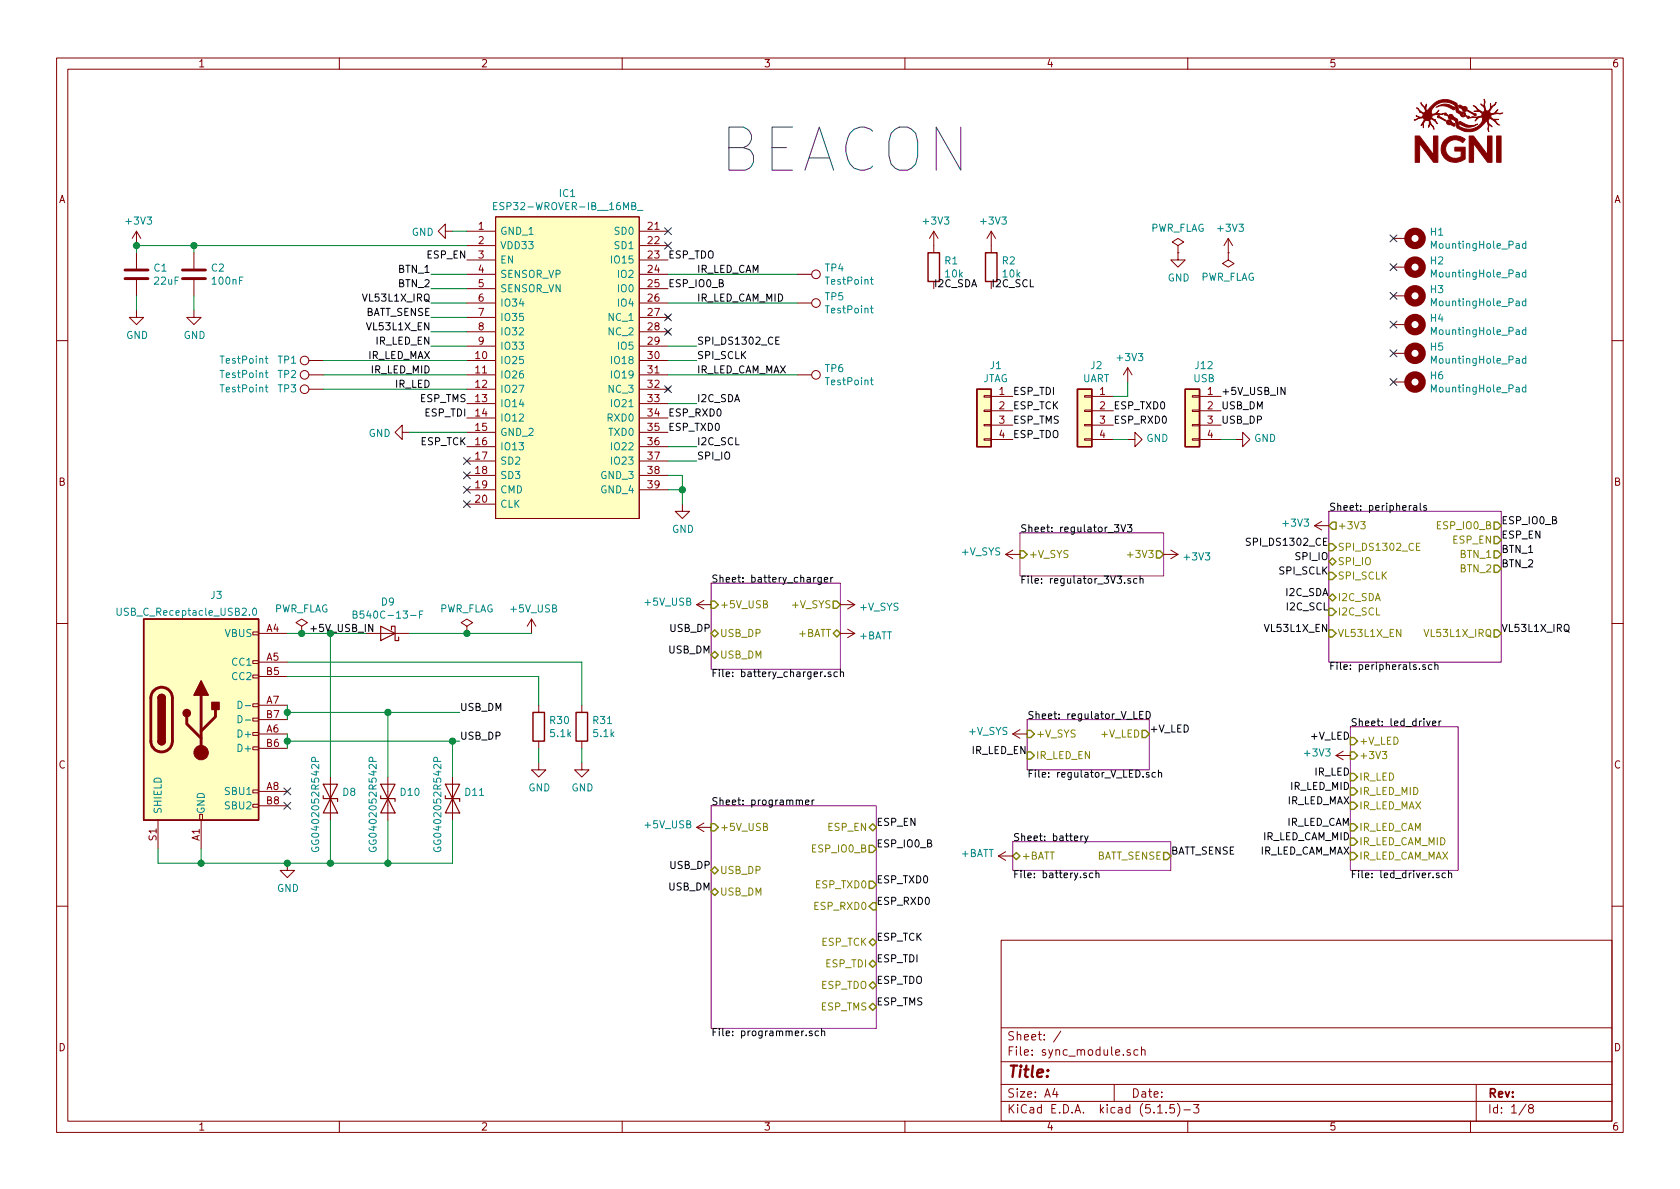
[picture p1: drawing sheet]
EESchema Schematic File Version 4
EELAYER 30 0
EELAYER END
$Descr A4 11693 8268
encoding utf-8
Sheet 1 8
Title ""
Date ""
Rev ""
Comp ""
Comment1 ""
Comment2 ""
Comment3 ""
Comment4 ""
$EndDescr
$Comp
L Connector:USB_C_Receptacle_USB2.0 J3
U 1 1
P 1400 5000
F 0 "J3" H 1507 5867 50  0000 C CNN
F 1 "USB_C_Receptacle_USB2.0" H 1300 5750 50  0000 C CNN
F 2 "my_library:USB_C_Receptacle_HIROSE_CX90M-16P" H 1550 5000 50  0001 C CNN
F 3 "https://www.usb.org/sites/default/files/documents/usb_type-c.zip" H 1550 5000 50  0001 C CNN
	1    1400 5000
	1    0    0    -1  
$EndComp
$Comp
L Device:D_Schottky D9
U 1 1
P 2700 4400
F 0 "D9" H 2700 4184 50  0000 C CNN
F 1 "B540C-13-F" H 2700 4275 50  0000 C CNN
F 2 "Diode_SMD:D_SMC" H 2700 4400 50  0001 C CNN
F 3 "~" H 2700 4400 50  0001 C CNN
	1    2700 4400
	-1   0    0    1   
$EndComp
$Comp
L Device:D_TVS D8
U 1 1
P 2300 5550
F 0 "D8" V 2254 5629 50  0000 L CNN
F 1 "GG0402052R542P" H 2000 5450 50  0000 L CNN
F 2 "Diode_SMD:D_0402_1005Metric" H 2300 5550 50  0001 C CNN
F 3 "~" H 2300 5550 50  0001 C CNN
	1    2300 5550
	0    1    1    0   
$EndComp
$Comp
L Device:D_TVS D10
U 1 1
P 2700 5550
F 0 "D10" V 2654 5629 50  0000 L CNN
F 1 "GG0402052R542P" H 2400 5450 50  0000 L CNN
F 2 "Diode_SMD:D_0402_1005Metric" H 2700 5550 50  0001 C CNN
F 3 "~" H 2700 5550 50  0001 C CNN
	1    2700 5550
	0    1    1    0   
$EndComp
$Comp
L Device:D_TVS D11
U 1 1
P 3150 5550
F 0 "D11" V 3104 5629 50  0000 L CNN
F 1 "GG0402052R542P" H 2850 5450 50  0000 L CNN
F 2 "Diode_SMD:D_0402_1005Metric" H 3150 5550 50  0001 C CNN
F 3 "~" H 3150 5550 50  0001 C CNN
	1    3150 5550
	0    1    1    0   
$EndComp
NoConn ~ 2000 5500
NoConn ~ 2000 5600
Wire Wire Line
	2000 5000 2000 4950
Connection ~ 2000 4950
Wire Wire Line
	2000 4950 2000 4900
Wire Wire Line
	2850 4400 3250 4400
Wire Wire Line
	2000 5100 2000 5150
Wire Wire Line
	2000 5150 3150 5150
Connection ~ 2000 5150
Wire Wire Line
	2000 5150 2000 5200
Wire Wire Line
	3150 5400 3150 5150
Connection ~ 3150 5150
Wire Wire Line
	3150 5150 3200 5150
Wire Wire Line
	1400 5900 1400 6000
Wire Wire Line
	1400 6000 2000 6000
Wire Wire Line
	3150 6000 3150 5700
Wire Wire Line
	2700 5700 2700 6000
Connection ~ 2700 6000
Wire Wire Line
	2700 6000 3150 6000
Wire Wire Line
	2300 5700 2300 6000
Connection ~ 2300 6000
Wire Wire Line
	2300 6000 2700 6000
$Comp
L power:GND #PWR054
U 1 1
P 2000 6000
F 0 "#PWR054" H 2000 5750 50  0001 C CNN
F 1 "GND" H 2005 5827 50  0000 C CNN
F 2 "" H 2000 6000 50  0001 C CNN
F 3 "" H 2000 6000 50  0001 C CNN
	1    2000 6000
	1    0    0    -1  
$EndComp
Connection ~ 2000 6000
Wire Wire Line
	2000 6000 2300 6000
Text Label 3200 5150 0    50   ~ 0
USB_DP
Text Label 3200 4950 0    50   ~ 0
USB_DM
Wire Wire Line
	1100 5900 1100 6000
Wire Wire Line
	1100 6000 1400 6000
Connection ~ 1400 6000
$Comp
L Device:R R30
U 1 1
P 3750 5050
F 0 "R30" H 3820 5096 50  0000 L CNN
F 1 "5.1k" H 3820 5005 50  0000 L CNN
F 2 "Resistor_SMD:R_0603_1608Metric_Pad1.05x0.95mm_HandSolder" V 3680 5050 50  0001 C CNN
F 3 "~" H 3750 5050 50  0001 C CNN
	1    3750 5050
	1    0    0    -1  
$EndComp
$Comp
L Device:R R31
U 1 1
P 4050 5050
F 0 "R31" H 4120 5096 50  0000 L CNN
F 1 "5.1k" H 4120 5005 50  0000 L CNN
F 2 "Resistor_SMD:R_0603_1608Metric_Pad1.05x0.95mm_HandSolder" V 3980 5050 50  0001 C CNN
F 3 "~" H 4050 5050 50  0001 C CNN
	1    4050 5050
	1    0    0    -1  
$EndComp
$Comp
L power:GND #PWR060
U 1 1
P 3750 5300
F 0 "#PWR060" H 3750 5050 50  0001 C CNN
F 1 "GND" H 3755 5127 50  0000 C CNN
F 2 "" H 3750 5300 50  0001 C CNN
F 3 "" H 3750 5300 50  0001 C CNN
	1    3750 5300
	1    0    0    -1  
$EndComp
$Comp
L power:GND #PWR061
U 1 1
P 4050 5300
F 0 "#PWR061" H 4050 5050 50  0001 C CNN
F 1 "GND" H 4055 5127 50  0000 C CNN
F 2 "" H 4050 5300 50  0001 C CNN
F 3 "" H 4050 5300 50  0001 C CNN
	1    4050 5300
	1    0    0    -1  
$EndComp
Wire Wire Line
	3750 5300 3750 5200
Wire Wire Line
	4050 5300 4050 5200
Wire Wire Line
	3750 4900 3750 4700
Wire Wire Line
	3750 4700 2000 4700
Wire Wire Line
	2000 4600 4050 4600
Wire Wire Line
	4050 4600 4050 4900
$Comp
L Device:R R1
U 1 1
P 6500 1850
F 0 "R1" H 6570 1896 50  0000 L CNN
F 1 "10k" H 6570 1805 50  0000 L CNN
F 2 "Resistor_SMD:R_0603_1608Metric_Pad1.05x0.95mm_HandSolder" V 6430 1850 50  0001 C CNN
F 3 "~" H 6500 1850 50  0001 C CNN
	1    6500 1850
	1    0    0    -1  
$EndComp
$Comp
L Device:R R2
U 1 1
P 6900 1850
F 0 "R2" H 6970 1896 50  0000 L CNN
F 1 "10k" H 6970 1805 50  0000 L CNN
F 2 "Resistor_SMD:R_0603_1608Metric_Pad1.05x0.95mm_HandSolder" V 6830 1850 50  0001 C CNN
F 3 "~" H 6900 1850 50  0001 C CNN
	1    6900 1850
	1    0    0    -1  
$EndComp
Text Label 6500 2000 0    50   ~ 0
I2C_SDA
Text Label 6900 2000 0    50   ~ 0
I2C_SCL
$Comp
L power:+5V_USB #PWR059
U 1 1
P 3700 4400
F 0 "#PWR059" H 3700 4250 50  0001 C CNN
F 1 "+5V_USB" H 3715 4573 50  0000 C CNN
F 2 "" H 3700 4400 50  0001 C CNN
F 3 "" H 3700 4400 50  0001 C CNN
	1    3700 4400
	1    0    0    -1  
$EndComp
$Comp
L SamacSys_Parts:ESP32-WROVER-IB__16MB_ IC1
U 1 1
P 3250 1600
F 0 "IC1" H 3950 1865 50  0000 C CNN
F 1 "ESP32-WROVER-IB__16MB_" H 3950 1774 50  0000 C CNN
F 2 "SamacSys_Parts:ESP32WROVERIB16MB" H 4500 1700 50  0001 L CNN
F 3 "https://componentsearchengine.com/Datasheets/1/ESP32-WROVER-IB (16MB).pdf" H 4500 1600 50  0001 L CNN
F 4 "WiFi Modules (802.11) SMD MODULE, 3.3VESP32-DOWD, 16Mb Flash, EXT IPEX ANT; M213DH2864UC3Q0" H 4500 1500 50  0001 L CNN "Description"
F 5 "3.4" H 4500 1400 50  0001 L CNN "Height"
F 6 "356-ESP32WROIB(16MB)" H 4500 1300 50  0001 L CNN "Mouser Part Number"
F 7 "https://www.mouser.com/Search/Refine.aspx?Keyword=356-ESP32WROIB%2816MB%29" H 4500 1200 50  0001 L CNN "Mouser Price/Stock"
F 8 "Espressif Systems" H 4500 1100 50  0001 L CNN "Manufacturer_Name"
F 9 "ESP32-WROVER-IB (16MB)" H 4500 1000 50  0001 L CNN "Manufacturer_Part_Number"
	1    3250 1600
	1    0    0    -1  
$EndComp
NoConn ~ 3250 3200
NoConn ~ 3250 3300
NoConn ~ 3250 3400
NoConn ~ 3250 3500
NoConn ~ 4650 1600
NoConn ~ 4650 1700
NoConn ~ 4650 2200
NoConn ~ 4650 2300
NoConn ~ 4650 2700
Text Label 3250 1800 2    50   ~ 0
ESP_EN
$Comp
L Device:C C2
U 1 1
P 1350 1900
F 0 "C2" H 1465 1946 50  0000 L CNN
F 1 "100nF" H 1465 1855 50  0000 L CNN
F 2 "Capacitor_SMD:C_0603_1608Metric_Pad1.05x0.95mm_HandSolder" H 1388 1750 50  0001 C CNN
F 3 "~" H 1350 1900 50  0001 C CNN
	1    1350 1900
	1    0    0    -1  
$EndComp
$Comp
L Device:C C1
U 1 1
P 950 1900
F 0 "C1" H 1065 1946 50  0000 L CNN
F 1 "22uF" H 1065 1855 50  0000 L CNN
F 2 "Capacitor_SMD:C_0805_2012Metric_Pad1.15x1.40mm_HandSolder" H 988 1750 50  0001 C CNN
F 3 "~" H 950 1900 50  0001 C CNN
	1    950  1900
	1    0    0    -1  
$EndComp
Wire Wire Line
	950  1750 950  1700
Wire Wire Line
	950  1700 1350 1700
Wire Wire Line
	1350 1750 1350 1700
Connection ~ 1350 1700
$Comp
L power:GND #PWR04
U 1 1
P 950 2150
F 0 "#PWR04" H 950 1900 50  0001 C CNN
F 1 "GND" H 955 1977 50  0000 C CNN
F 2 "" H 950 2150 50  0001 C CNN
F 3 "" H 950 2150 50  0001 C CNN
	1    950  2150
	1    0    0    -1  
$EndComp
$Comp
L power:GND #PWR05
U 1 1
P 1350 2150
F 0 "#PWR05" H 1350 1900 50  0001 C CNN
F 1 "GND" H 1355 1977 50  0000 C CNN
F 2 "" H 1350 2150 50  0001 C CNN
F 3 "" H 1350 2150 50  0001 C CNN
	1    1350 2150
	1    0    0    -1  
$EndComp
$Comp
L power:GND #PWR08
U 1 1
P 4750 3500
F 0 "#PWR08" H 4750 3250 50  0001 C CNN
F 1 "GND" H 4755 3327 50  0000 C CNN
F 2 "" H 4750 3500 50  0001 C CNN
F 3 "" H 4750 3500 50  0001 C CNN
	1    4750 3500
	1    0    0    -1  
$EndComp
$Comp
L power:GND #PWR07
U 1 1
P 3150 1600
F 0 "#PWR07" H 3150 1350 50  0001 C CNN
F 1 "GND" V 3155 1472 50  0000 R CNN
F 2 "" H 3150 1600 50  0001 C CNN
F 3 "" H 3150 1600 50  0001 C CNN
	1    3150 1600
	0    1    1    0   
$EndComp
Wire Wire Line
	3150 1600 3250 1600
Wire Wire Line
	1350 2150 1350 2050
Wire Wire Line
	950  2150 950  2050
Wire Wire Line
	4650 3400 4750 3400
Wire Wire Line
	4750 3400 4750 3500
Wire Wire Line
	4650 3300 4750 3300
Wire Wire Line
	4750 3300 4750 3400
Connection ~ 4750 3400
Text Label 4650 2900 0    50   ~ 0
ESP_RXD0
Text Label 4650 3000 0    50   ~ 0
ESP_TXD0
Text Label 4650 2000 0    50   ~ 0
ESP_IO0_B
Text Label 3250 2800 2    50   ~ 0
ESP_TMS
Text Label 3250 2900 2    50   ~ 0
ESP_TDI
Text Label 3250 3100 2    50   ~ 0
ESP_TCK
Text Label 4650 1800 0    50   ~ 0
ESP_TDO
$Comp
L Connector_Generic:Conn_01x04 J1
U 1 1
P 6850 2850
F 0 "J1" H 6768 3167 50  0000 C CNN
F 1 "JTAG" H 6768 3076 50  0000 C CNN
F 2 "Connector_PinHeader_2.54mm:PinHeader_1x04_P2.54mm_Vertical" H 6850 2850 50  0001 C CNN
F 3 "~" H 6850 2850 50  0001 C CNN
	1    6850 2850
	-1   0    0    -1  
$EndComp
$Comp
L Connector_Generic:Conn_01x04 J2
U 1 1
P 7550 2850
F 0 "J2" H 7468 3167 50  0000 C CNN
F 1 "UART" H 7468 3076 50  0000 C CNN
F 2 "Connector_PinHeader_2.54mm:PinHeader_1x04_P2.54mm_Vertical" H 7550 2850 50  0001 C CNN
F 3 "~" H 7550 2850 50  0001 C CNN
	1    7550 2850
	-1   0    0    -1  
$EndComp
$Comp
L power:+3V3 #PWR03
U 1 1
P 950 1700
F 0 "#PWR03" H 950 1550 50  0001 C CNN
F 1 "+3V3" H 965 1873 50  0000 C CNN
F 2 "" H 950 1700 50  0001 C CNN
F 3 "" H 950 1700 50  0001 C CNN
	1    950  1700
	1    0    0    -1  
$EndComp
Connection ~ 950  1700
$Comp
L power:+3V3 #PWR01
U 1 1
P 7850 2650
F 0 "#PWR01" H 7850 2500 50  0001 C CNN
F 1 "+3V3" H 7865 2823 50  0000 C CNN
F 2 "" H 7850 2650 50  0001 C CNN
F 3 "" H 7850 2650 50  0001 C CNN
	1    7850 2650
	1    0    0    -1  
$EndComp
Text Label 7750 2850 0    50   ~ 0
ESP_TXD0
Wire Wire Line
	7850 3050 7750 3050
Wire Wire Line
	7750 2750 7850 2750
Wire Wire Line
	7850 2750 7850 2650
Text Label 7750 2950 0    50   ~ 0
ESP_RXD0
Text Label 7050 3050 0    50   ~ 0
ESP_TDO
Text Label 3000 2300 2    50   ~ 0
VL53L1X_EN
Text Label 3000 2100 2    50   ~ 0
VL53L1X_IRQ
Text Label 4850 2400 0    50   ~ 0
SPI_DS1302_CE
Text Label 4850 3200 0    50   ~ 0
SPI_IO
Text Label 4850 2500 0    50   ~ 0
SPI_SCLK
Text Label 3000 2400 2    50   ~ 0
IR_LED_EN
Text Label 3000 2700 2    50   ~ 0
IR_LED
Text Label 3000 2600 2    50   ~ 0
IR_LED_MID
Text Label 3000 2500 2    50   ~ 0
IR_LED_MAX
$Comp
L power:GND #PWR06
U 1 1
P 2850 3000
F 0 "#PWR06" H 2850 2750 50  0001 C CNN
F 1 "GND" V 2855 2872 50  0000 R CNN
F 2 "" H 2850 3000 50  0001 C CNN
F 3 "" H 2850 3000 50  0001 C CNN
	1    2850 3000
	0    1    1    0   
$EndComp
Wire Wire Line
	3250 3000 2850 3000
$Comp
L power:+3V3 #PWR09
U 1 1
P 6500 1700
F 0 "#PWR09" H 6500 1550 50  0001 C CNN
F 1 "+3V3" H 6515 1873 50  0000 C CNN
F 2 "" H 6500 1700 50  0001 C CNN
F 3 "" H 6500 1700 50  0001 C CNN
	1    6500 1700
	1    0    0    -1  
$EndComp
$Comp
L power:+3V3 #PWR010
U 1 1
P 6900 1700
F 0 "#PWR010" H 6900 1550 50  0001 C CNN
F 1 "+3V3" H 6915 1873 50  0000 C CNN
F 2 "" H 6900 1700 50  0001 C CNN
F 3 "" H 6900 1700 50  0001 C CNN
	1    6900 1700
	1    0    0    -1  
$EndComp
Wire Wire Line
	4650 2400 4850 2400
Wire Wire Line
	4650 2500 4850 2500
Wire Wire Line
	4650 2800 4850 2800
Wire Wire Line
	4650 3100 4850 3100
Wire Wire Line
	4650 3200 4850 3200
Text Label 4850 2800 0    50   ~ 0
I2C_SDA
Text Label 4850 3100 0    50   ~ 0
I2C_SCL
$Comp
L power:PWR_FLAG #FLG07
U 1 1
P 3250 4400
F 0 "#FLG07" H 3250 4475 50  0001 C CNN
F 1 "PWR_FLAG" H 3250 4573 50  0000 C CNN
F 2 "" H 3250 4400 50  0001 C CNN
F 3 "~" H 3250 4400 50  0001 C CNN
	1    3250 4400
	1    0    0    -1  
$EndComp
Connection ~ 3250 4400
Wire Wire Line
	3250 4400 3700 4400
$Comp
L power:PWR_FLAG #FLG06
U 1 1
P 2100 4400
F 0 "#FLG06" H 2100 4475 50  0001 C CNN
F 1 "PWR_FLAG" H 2100 4573 50  0000 C CNN
F 2 "" H 2100 4400 50  0001 C CNN
F 3 "~" H 2100 4400 50  0001 C CNN
	1    2100 4400
	1    0    0    -1  
$EndComp
Connection ~ 2100 4400
$Comp
L power:PWR_FLAG #FLG03
U 1 1
P 8200 1750
F 0 "#FLG03" H 8200 1825 50  0001 C CNN
F 1 "PWR_FLAG" H 8200 1923 50  0000 C CNN
F 2 "" H 8200 1750 50  0001 C CNN
F 3 "~" H 8200 1750 50  0001 C CNN
	1    8200 1750
	1    0    0    -1  
$EndComp
$Comp
L power:GND #PWR044
U 1 1
P 8200 1750
F 0 "#PWR044" H 8200 1500 50  0001 C CNN
F 1 "GND" H 8205 1577 50  0000 C CNN
F 2 "" H 8200 1750 50  0001 C CNN
F 3 "" H 8200 1750 50  0001 C CNN
	1    8200 1750
	1    0    0    -1  
$EndComp
$Comp
L power:+3V3 #PWR045
U 1 1
P 8550 1750
F 0 "#PWR045" H 8550 1600 50  0001 C CNN
F 1 "+3V3" H 8565 1923 50  0000 C CNN
F 2 "" H 8550 1750 50  0001 C CNN
F 3 "" H 8550 1750 50  0001 C CNN
	1    8550 1750
	1    0    0    -1  
$EndComp
$Comp
L power:PWR_FLAG #FLG04
U 1 1
P 8550 1750
F 0 "#FLG04" H 8550 1825 50  0001 C CNN
F 1 "PWR_FLAG" H 8550 1923 50  0000 C CNN
F 2 "" H 8550 1750 50  0001 C CNN
F 3 "~" H 8550 1750 50  0001 C CNN
	1    8550 1750
	-1   0    0    1   
$EndComp
Wire Wire Line
	3250 2400 3000 2400
Text Label 3000 2200 2    50   ~ 0
BATT_SENSE
Wire Wire Line
	3250 2200 3000 2200
Wire Wire Line
	3250 2100 3000 2100
Wire Wire Line
	3250 2300 3000 2300
Wire Wire Line
	1350 1700 3250 1700
Wire Wire Line
	3000 2000 3250 2000
Wire Wire Line
	3000 1900 3250 1900
Text Label 4850 1900 0    50   ~ 0
IR_LED_CAM
Text Label 4850 2100 0    50   ~ 0
IR_LED_CAM_MID
Text Label 4850 2600 0    50   ~ 0
IR_LED_CAM_MAX
$Comp
L Connector_Generic:Conn_01x04 J12
U 1 1
P 8300 2850
F 0 "J12" H 8218 3167 50  0000 C CNN
F 1 "USB" H 8218 3076 50  0000 C CNN
F 2 "Connector_PinHeader_2.54mm:PinHeader_1x04_P2.54mm_Vertical" H 8300 2850 50  0001 C CNN
F 3 "~" H 8300 2850 50  0001 C CNN
	1    8300 2850
	-1   0    0    -1  
$EndComp
$Comp
L power:GND #PWR0112
U 1 1
P 8600 3050
F 0 "#PWR0112" H 8600 2800 50  0001 C CNN
F 1 "GND" V 8605 2922 50  0000 R CNN
F 2 "" H 8600 3050 50  0001 C CNN
F 3 "" H 8600 3050 50  0001 C CNN
	1    8600 3050
	0    -1   -1   0   
$EndComp
Wire Wire Line
	8500 3050 8600 3050
Text Label 8500 2750 0    50   ~ 0
+5V_USB_IN
Text Label 8500 2950 0    50   ~ 0
USB_DP
Text Label 8500 2850 0    50   ~ 0
USB_DM
$Comp
L power:GND #PWR02
U 1 1
P 7850 3050
F 0 "#PWR02" H 7850 2800 50  0001 C CNN
F 1 "GND" V 7855 2922 50  0000 R CNN
F 2 "" H 7850 3050 50  0001 C CNN
F 3 "" H 7850 3050 50  0001 C CNN
	1    7850 3050
	0    -1   -1   0   
$EndComp
$Sheet
S 4950 4050 900  600 
U 5EFE3A5A
F0 "battery_charger" 50
F1 "battery_charger.sch" 50
F2 "USB_DP" B L 4950 4400 50 
F3 "USB_DM" B L 4950 4550 50 
F4 "+BATT" B R 5850 4400 50 
F5 "+V_SYS" O R 5850 4200 50 
F6 "+5V_USB" I L 4950 4200 50 
$EndSheet
Text Label 4950 4550 2    50   ~ 0
USB_DM
Text Label 4950 4400 2    50   ~ 0
USB_DP
$Comp
L power:+BATT #PWR021
U 1 1
P 5850 4400
F 0 "#PWR021" H 5850 4250 50  0001 C CNN
F 1 "+BATT" V 5865 4528 50  0000 L CNN
F 2 "" H 5850 4400 50  0001 C CNN
F 3 "" H 5850 4400 50  0001 C CNN
	1    5850 4400
	0    1    1    0   
$EndComp
$Comp
L power:+5V_USB #PWR011
U 1 1
P 4950 4200
F 0 "#PWR011" H 4950 4050 50  0001 C CNN
F 1 "+5V_USB" V 4965 4328 50  0000 L CNN
F 2 "" H 4950 4200 50  0001 C CNN
F 3 "" H 4950 4200 50  0001 C CNN
	1    4950 4200
	0    -1   -1   0   
$EndComp
$Comp
L power:+V_SYS #PWR019
U 1 1
P 5850 4200
F 0 "#PWR019" H 5850 4050 50  0001 C CNN
F 1 "+V_SYS" V 5865 4328 50  0000 L CNN
F 2 "" H 5850 4200 50  0001 C CNN
F 3 "" H 5850 4200 50  0001 C CNN
	1    5850 4200
	0    1    1    0   
$EndComp
$Sheet
S 7100 3700 1000 300 
U 5F506F42
F0 "regulator_3V3" 50
F1 "regulator_3V3.sch" 50
F2 "+V_SYS" I L 7100 3850 50 
F3 "+3V3" O R 8100 3850 50 
$EndSheet
$Comp
L power:+V_SYS #PWR0116
U 1 1
P 7100 3850
F 0 "#PWR0116" H 7100 3700 50  0001 C CNN
F 1 "+V_SYS" V 7115 3977 50  0000 L CNN
F 2 "" H 7100 3850 50  0001 C CNN
F 3 "" H 7100 3850 50  0001 C CNN
	1    7100 3850
	0    -1   -1   0   
$EndComp
$Comp
L power:+3V3 #PWR0117
U 1 1
P 8100 3850
F 0 "#PWR0117" H 8100 3700 50  0001 C CNN
F 1 "+3V3" V 8115 3978 50  0000 L CNN
F 2 "" H 8100 3850 50  0001 C CNN
F 3 "" H 8100 3850 50  0001 C CNN
	1    8100 3850
	0    1    1    0   
$EndComp
$Sheet
S 7150 5000 850  350 
U 5F78E3D7
F0 "regulator_V_LED" 50
F1 "regulator_V_LED.sch" 50
F2 "+V_LED" O R 8000 5100 50 
F3 "+V_SYS" I L 7150 5100 50 
F4 "IR_LED_EN" I L 7150 5250 50 
$EndSheet
Text Label 8000 5100 0    50   ~ 0
+V_LED
$Comp
L power:+V_SYS #PWR034
U 1 1
P 7150 5100
F 0 "#PWR034" H 7150 4950 50  0001 C CNN
F 1 "+V_SYS" V 7165 5227 50  0000 L CNN
F 2 "" H 7150 5100 50  0001 C CNN
F 3 "" H 7150 5100 50  0001 C CNN
	1    7150 5100
	0    -1   -1   0   
$EndComp
Text Label 7150 5250 2    50   ~ 0
IR_LED_EN
$Sheet
S 4950 5600 1150 1550
U 5E86A4DD
F0 "programmer" 50
F1 "programmer.sch" 50
F2 "USB_DP" B L 4950 6050 50 
F3 "USB_DM" B L 4950 6200 50 
F4 "ESP_IO0_B" O R 6100 5900 50 
F5 "ESP_EN" B R 6100 5750 50 
F6 "ESP_RXD0" I R 6100 6300 50 
F7 "ESP_TXD0" O R 6100 6150 50 
F8 "+5V_USB" I L 4950 5750 50 
F9 "ESP_TCK" B R 6100 6550 50 
F10 "ESP_TDI" B R 6100 6700 50 
F11 "ESP_TDO" B R 6100 6850 50 
F12 "ESP_TMS" B R 6100 7000 50 
$EndSheet
Text Label 4950 6050 2    50   ~ 0
USB_DP
Text Label 4950 6200 2    50   ~ 0
USB_DM
Text Label 6100 5750 0    50   ~ 0
ESP_EN
Text Label 6100 5900 0    50   ~ 0
ESP_IO0_B
Text Label 6100 6300 0    50   ~ 0
ESP_RXD0
Text Label 6100 6150 0    50   ~ 0
ESP_TXD0
Text Label 6100 6550 0    50   ~ 0
ESP_TCK
Text Label 6100 6700 0    50   ~ 0
ESP_TDI
Text Label 6100 6850 0    50   ~ 0
ESP_TDO
Text Label 6100 7000 0    50   ~ 0
ESP_TMS
$Comp
L power:+5V_USB #PWR036
U 1 1
P 4950 5750
F 0 "#PWR036" H 4950 5600 50  0001 C CNN
F 1 "+5V_USB" V 4965 5878 50  0000 L CNN
F 2 "" H 4950 5750 50  0001 C CNN
F 3 "" H 4950 5750 50  0001 C CNN
	1    4950 5750
	0    -1   -1   0   
$EndComp
$Comp
L Mechanical:MountingHole_Pad H1
U 1 1
P 9800 1650
F 0 "H1" V 9754 1800 50  0000 L CNN
F 1 "MountingHole_Pad" V 9845 1800 50  0000 L CNN
F 2 "MountingHole:MountingHole_2.7mm_M2.5_Pad" H 9800 1650 50  0001 C CNN
F 3 "~" H 9800 1650 50  0001 C CNN
	1    9800 1650
	0    1    1    0   
$EndComp
$Comp
L Mechanical:MountingHole_Pad H2
U 1 1
P 9800 1850
F 0 "H2" V 9754 2000 50  0000 L CNN
F 1 "MountingHole_Pad" V 9845 2000 50  0000 L CNN
F 2 "MountingHole:MountingHole_2.7mm_M2.5_Pad" H 9800 1850 50  0001 C CNN
F 3 "~" H 9800 1850 50  0001 C CNN
	1    9800 1850
	0    1    1    0   
$EndComp
$Comp
L Mechanical:MountingHole_Pad H3
U 1 1
P 9800 2050
F 0 "H3" V 9754 2200 50  0000 L CNN
F 1 "MountingHole_Pad" V 9845 2200 50  0000 L CNN
F 2 "MountingHole:MountingHole_2.7mm_M2.5_Pad" H 9800 2050 50  0001 C CNN
F 3 "~" H 9800 2050 50  0001 C CNN
	1    9800 2050
	0    1    1    0   
$EndComp
$Comp
L Mechanical:MountingHole_Pad H4
U 1 1
P 9800 2250
F 0 "H4" V 9754 2400 50  0000 L CNN
F 1 "MountingHole_Pad" V 9845 2400 50  0000 L CNN
F 2 "MountingHole:MountingHole_2.7mm_M2.5_Pad" H 9800 2250 50  0001 C CNN
F 3 "~" H 9800 2250 50  0001 C CNN
	1    9800 2250
	0    1    1    0   
$EndComp
$Comp
L Mechanical:MountingHole_Pad H5
U 1 1
P 9800 2450
F 0 "H5" V 9754 2600 50  0000 L CNN
F 1 "MountingHole_Pad" V 9845 2600 50  0000 L CNN
F 2 "MountingHole:MountingHole_2.7mm_M2.5_Pad" H 9800 2450 50  0001 C CNN
F 3 "~" H 9800 2450 50  0001 C CNN
	1    9800 2450
	0    1    1    0   
$EndComp
$Comp
L Mechanical:MountingHole_Pad H6
U 1 1
P 9800 2650
F 0 "H6" V 9754 2800 50  0000 L CNN
F 1 "MountingHole_Pad" V 9845 2800 50  0000 L CNN
F 2 "MountingHole:MountingHole_2.7mm_M2.5_Pad" H 9800 2650 50  0001 C CNN
F 3 "~" H 9800 2650 50  0001 C CNN
	1    9800 2650
	0    1    1    0   
$EndComp
NoConn ~ 9700 1650
NoConn ~ 9700 1850
NoConn ~ 9700 2050
NoConn ~ 9700 2250
NoConn ~ 9700 2450
NoConn ~ 9700 2650
Text Label 3000 2000 2    50   ~ 0
BTN_2
Text Label 3000 1900 2    50   ~ 0
BTN_1
Text Label 7050 2950 0    50   ~ 0
ESP_TMS
Text Label 7050 2750 0    50   ~ 0
ESP_TDI
Text Label 7050 2850 0    50   ~ 0
ESP_TCK
$Comp
L ngni_logo:LOGO G1
U 1 1
P 10150 900
F 0 "G1" H 10150 708 60  0001 C CNN
F 1 "LOGO" H 10150 1092 60  0001 C CNN
F 2 "my_library:ngni_logo" H 10150 900 50  0001 C CNN
F 3 "" H 10150 900 50  0001 C CNN
	1    10150 900 
	1    0    0    -1  
$EndComp
$Comp
L Connector:TestPoint TP4
U 1 1
P 5550 1900
F 0 "TP4" V 5504 2088 50  0000 L CNN
F 1 "TestPoint" V 5595 2088 50  0000 L CNN
F 2 "TestPoint:TestPoint_Loop_D1.80mm_Drill1.0mm_Beaded" H 5750 1900 50  0001 C CNN
F 3 "~" H 5750 1900 50  0001 C CNN
	1    5550 1900
	0    1    1    0   
$EndComp
Wire Wire Line
	4650 1900 5550 1900
$Comp
L Connector:TestPoint TP5
U 1 1
P 5550 2100
F 0 "TP5" V 5504 2288 50  0000 L CNN
F 1 "TestPoint" V 5595 2288 50  0000 L CNN
F 2 "TestPoint:TestPoint_Loop_D1.80mm_Drill1.0mm_Beaded" H 5750 2100 50  0001 C CNN
F 3 "~" H 5750 2100 50  0001 C CNN
	1    5550 2100
	0    1    1    0   
$EndComp
$Comp
L Connector:TestPoint TP6
U 1 1
P 5550 2600
F 0 "TP6" V 5504 2788 50  0000 L CNN
F 1 "TestPoint" V 5595 2788 50  0000 L CNN
F 2 "TestPoint:TestPoint_Loop_D1.80mm_Drill1.0mm_Beaded" H 5750 2600 50  0001 C CNN
F 3 "~" H 5750 2600 50  0001 C CNN
	1    5550 2600
	0    1    1    0   
$EndComp
$Comp
L Connector:TestPoint TP3
U 1 1
P 2250 2700
F 0 "TP3" V 2250 2950 50  0000 C CNN
F 1 "TestPoint" V 2250 3250 50  0000 C CNN
F 2 "TestPoint:TestPoint_Loop_D1.80mm_Drill1.0mm_Beaded" H 2450 2700 50  0001 C CNN
F 3 "~" H 2450 2700 50  0001 C CNN
	1    2250 2700
	0    -1   -1   0   
$EndComp
$Comp
L Connector:TestPoint TP1
U 1 1
P 2250 2500
F 0 "TP1" V 2250 2750 50  0000 C CNN
F 1 "TestPoint" V 2250 3050 50  0000 C CNN
F 2 "TestPoint:TestPoint_Loop_D1.80mm_Drill1.0mm_Beaded" H 2450 2500 50  0001 C CNN
F 3 "~" H 2450 2500 50  0001 C CNN
	1    2250 2500
	0    -1   -1   0   
$EndComp
$Comp
L Connector:TestPoint TP2
U 1 1
P 2250 2600
F 0 "TP2" V 2250 2850 50  0000 C CNN
F 1 "TestPoint" V 2250 3150 50  0000 C CNN
F 2 "TestPoint:TestPoint_Loop_D1.80mm_Drill1.0mm_Beaded" H 2450 2600 50  0001 C CNN
F 3 "~" H 2450 2600 50  0001 C CNN
	1    2250 2600
	0    -1   -1   0   
$EndComp
Wire Wire Line
	2250 2500 3250 2500
Wire Wire Line
	2250 2600 3250 2600
Wire Wire Line
	2250 2700 3250 2700
Wire Wire Line
	4650 2100 5550 2100
Wire Wire Line
	4650 2600 5550 2600
$Sheet
S 7050 5850 1100 200 
U 5EE6AFD9
F0 "battery" 50
F1 "battery.sch" 50
F2 "+BATT" B L 7050 5950 50 
F3 "BATT_SENSE" O R 8150 5950 50 
$EndSheet
Text Label 8150 5950 0    50   ~ 0
BATT_SENSE
$Comp
L power:+BATT #PWR024
U 1 1
P 7050 5950
F 0 "#PWR024" H 7050 5800 50  0001 C CNN
F 1 "+BATT" V 7065 6077 50  0000 L CNN
F 2 "" H 7050 5950 50  0001 C CNN
F 3 "" H 7050 5950 50  0001 C CNN
	1    7050 5950
	0    -1   -1   0   
$EndComp
$Sheet
S 9400 5050 750  1000
U 5EEDEE9E
F0 "led_driver" 50
F1 "led_driver.sch" 50
F2 "IR_LED_CAM" I L 9400 5750 50 
F3 "IR_LED_CAM_MID" I L 9400 5850 50 
F4 "IR_LED_CAM_MAX" I L 9400 5950 50 
F5 "+3V3" I L 9400 5250 50 
F6 "+V_LED" I L 9400 5150 50 
F7 "IR_LED" I L 9400 5400 50 
F8 "IR_LED_MID" I L 9400 5500 50 
F9 "IR_LED_MAX" I L 9400 5600 50 
$EndSheet
Text Label 9400 5150 2    50   ~ 0
+V_LED
Text Label 9400 5400 2    50   ~ 0
IR_LED
Text Label 9400 5750 2    50   ~ 0
IR_LED_CAM
Text Label 9400 5850 2    50   ~ 0
IR_LED_CAM_MID
Text Label 9400 5950 2    50   ~ 0
IR_LED_CAM_MAX
Text Label 9400 5500 2    50   ~ 0
IR_LED_MID
Text Label 9400 5600 2    50   ~ 0
IR_LED_MAX
$Comp
L power:+3V3 #PWR0101
U 1 1
P 9400 5250
F 0 "#PWR0101" H 9400 5100 50  0001 C CNN
F 1 "+3V3" V 9415 5378 50  0000 L CNN
F 2 "" H 9400 5250 50  0001 C CNN
F 3 "" H 9400 5250 50  0001 C CNN
	1    9400 5250
	0    -1   -1   0   
$EndComp
$Sheet
S 9250 3550 1200 1050
U 5EEBB323
F0 "peripherals" 50
F1 "peripherals.sch" 50
F2 "SPI_DS1302_CE" I L 9250 3800 50 
F3 "SPI_IO" B L 9250 3900 50 
F4 "SPI_SCLK" I L 9250 4000 50 
F5 "VL53L1X_EN" I L 9250 4400 50 
F6 "VL53L1X_IRQ" O R 10450 4400 50 
F7 "I2C_SDA" B L 9250 4150 50 
F8 "I2C_SCL" I L 9250 4250 50 
F9 "ESP_IO0_B" O R 10450 3650 50 
F10 "ESP_EN" O R 10450 3750 50 
F11 "BTN_1" O R 10450 3850 50 
F12 "BTN_2" O R 10450 3950 50 
F13 "+3V3" O L 9250 3650 50 
$EndSheet
Text Label 9250 3800 2    50   ~ 0
SPI_DS1302_CE
Text Label 9250 4000 2    50   ~ 0
SPI_SCLK
Text Label 9250 4250 2    50   ~ 0
I2C_SCL
Text Label 9250 4150 2    50   ~ 0
I2C_SDA
Text Label 10450 4400 0    50   ~ 0
VL53L1X_IRQ
Text Label 9250 4400 2    50   ~ 0
VL53L1X_EN
Text Label 10450 3650 0    50   ~ 0
ESP_IO0_B
Text Label 10450 3750 0    50   ~ 0
ESP_EN
Text Label 10450 3850 0    50   ~ 0
BTN_1
Text Label 10450 3950 0    50   ~ 0
BTN_2
$Comp
L power:+3V3 #PWR?
U 1 1
P 9250 3650
F 0 "#PWR?" H 9250 3500 50  0001 C CNN
F 1 "+3V3" V 9265 3778 50  0000 L CNN
F 2 "" H 9250 3650 50  0001 C CNN
F 3 "" H 9250 3650 50  0001 C CNN
	1    9250 3650
	0    -1   -1   0   
$EndComp
Text Label 9250 3900 2    50   ~ 0
SPI_IO
Text Notes 5000 1200 0    300  ~ 0
BEACON
Wire Wire Line
	2000 4400 2100 4400
Text Label 2150 4400 0    50   ~ 0
+5V_USB_IN
Wire Wire Line
	2100 4400 2300 4400
Wire Wire Line
	2300 4400 2550 4400
Connection ~ 2300 4400
Wire Wire Line
	2300 5400 2300 4400
Wire Wire Line
	2700 4950 3200 4950
Connection ~ 2700 4950
Wire Wire Line
	2700 5400 2700 4950
Wire Wire Line
	2000 4950 2700 4950
$EndSCHEMATC
